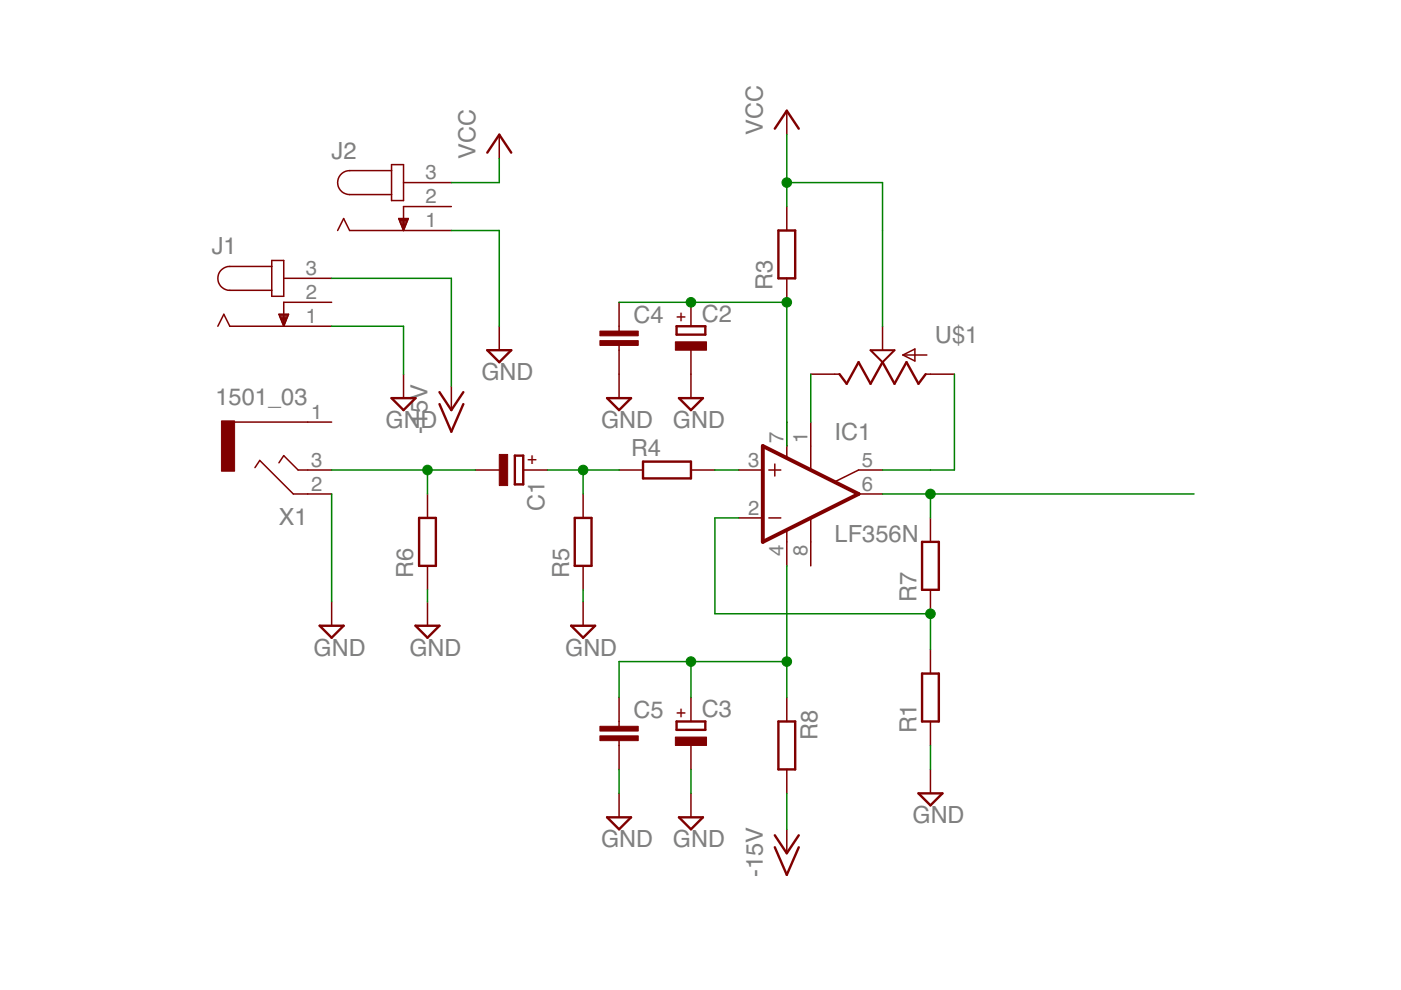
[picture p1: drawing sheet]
<svg xmlns="http://www.w3.org/2000/svg" width="297mm" height="210mm" viewBox="0 0 297 210" stroke-linecap="round" stroke-linejoin="round" font-family="sans-serif">
<g fill="#800000" stroke="#800000" stroke-width=".32">
<path d="M182 99.7h5.1z"/>
<path d="M171.9 89.5v5.1z"/>
<path d="M156.7 109.8h5z"/>
<path d="M156.7 99.7h5z"/>
<path d="M182 104.7h5.1z"/>
<path d="M171.9 114.9v5.1z"/>
<path d="M164.3 98.4v2.5z"/>
<path d="M163 99.7h2.5z"/>
<path d="M163 109.8h2.5z"/>
<path d="M166.8 94.6v2.4z"/>
<path d="M171.9 94.6v4.9z"/>
<path d="M171.9 110v4.9z"/>
<path d="M166.8 112.5v2.4z"/>
<path d="M177.1 102.1l4.9-2.4z"/>
<path d="M166.8 89.5v5.1z"/>
<path d="M166.8 114.9v5.1z"/>
<path d="M197.3 137.7v5.1z"/>
<path d="M197.3 153v5.1z"/>
<path d="M166.8 43.8v5.1z"/>
<path d="M166.8 59v5.1z"/>
<path d="M146.5 99.7h5.1z"/>
<path d="M131.3 99.7h5z"/>
<path d="M123.6 104.7v5.1z"/>
<path d="M123.6 120v5.1z"/>
<path d="M90.6 104.7v5.1z"/>
<path d="M90.6 120v5.1z"/>
<path d="M166.8 163.1v5.1z"/>
<path d="M166.8 147.9v5.1z"/>
<path d="M100.8 99.7h5.1z"/>
<path d="M110.9 99.7h5.1z"/>
<path d="M146.5 74.3v5z"/>
<path d="M146.5 64.1v5.1z"/>
<path d="M146.5 158.1v5z"/>
<path d="M146.5 147.9v5.1z"/>
<path d="M131.3 64.1v5.1z"/>
<path d="M131.3 74.3v5z"/>
<path d="M131.3 69.2v1z"/>
<path d="M131.3 73.2v1.1z"/>
<path d="M131.3 147.9v5.1z"/>
<path d="M131.3 158.1v5z"/>
<path d="M131.3 153v1z"/>
<path d="M131.3 157v1.1z"/>
<path d="M146.5 168.2v5.1z"/>
<path d="M131.3 168.2v5.1z"/>
<path d="M65.2 89.5h5.1z"/>
<path d="M65.2 104.7h5.1z"/>
<path d="M65.2 99.7h5.1z"/>
<path d="M62.2 104.7h3z"/>
<path d="M55.1 97.6l7.1 7.1z"/>
<path d="M63.2 99.7h2z"/>
<path d="M60.2 96.6l3 3.1z"/>
<path d="M60.2 96.6l-1.1 1.5z"/>
<path d="M49.7 89.5h15.5z"/>
<path d="M55.1 97.6l-1 1.5z"/>
<path d="M166.8 23.5v5.1z"/>
<path d="M166.8 175.8v5.1z"/>
<path d="M60.2 59h10.1z"/>
<path d="M60.2 64.1h10.1z"/>
<path d="M60.2 69.2h10.1z"/>
<path d="M48.7 56.5h8.9z"/>
<path d="M57.6 56.5v5.1z"/>
<path d="M48.7 61.6h8.9z"/>
<path d="M57.6 61.6v1.2z"/>
<path d="M57.6 62.8h2.6z"/>
<path d="M60.2 55.2v7.6z"/>
<path d="M57.6 55.2h2.6z"/>
<path d="M57.6 55.2v1.3z"/>
<path d="M48.7 69.2h11.5z"/>
<path d="M47.5 66.6l1.2 2.6z"/>
<path d="M47.5 66.6l-1.3 2.6z"/>
<path d="M60.2 64.1v5.1z"/>
<path d="M59.1 66.6l1.1 2.6z"/>
<path d="M59.1 66.6h2.1z"/>
<path d="M61.2 66.6l-1 2.6z"/>
<path d="M60 68.9h.3z"/>
<path d="M59.9 68.6h.5z"/>
<path d="M59.8 68.3h.7z"/>
<path d="M59.7 68.1h.9z"/>
<path d="M59.6 67.8h1.1z"/>
<path d="M59.5 67.5h1.3z"/>
<path d="M59.4 67.2h1.5z"/>
<path d="M59.3 67h1.7z"/>
<path d="M59.2 66.7h2z"/>
<path d="M85.6 38.7h10.1z"/>
<path d="M85.6 43.8h10.1z"/>
<path d="M85.6 48.9h10.1z"/>
<path d="M74.1 36.2h8.9z"/>
<path d="M83 36.2v5.1z"/>
<path d="M74.1 41.3h8.9z"/>
<path d="M83 41.3v1.2z"/>
<path d="M83 42.5h2.6z"/>
<path d="M85.6 34.9v7.6z"/>
<path d="M83 34.9h2.6z"/>
<path d="M83 34.9v1.3z"/>
<path d="M74.1 48.9h11.5z"/>
<path d="M72.9 46.3l1.2 2.6z"/>
<path d="M72.9 46.3l-1.3 2.6z"/>
<path d="M85.6 43.8v5.1z"/>
<path d="M84.5 46.3l1.1 2.6z"/>
<path d="M84.5 46.3h2.1z"/>
<path d="M86.6 46.3l-1 2.6z"/>
<path d="M85.5 48.7h.1z"/>
<path d="M85.4 48.4h.3z"/>
<path d="M85.3 48.1h.5z"/>
<path d="M85.2 47.9h.8z"/>
<path d="M85 47.6h1.1z"/>
<path d="M84.9 47.3h1.3z"/>
<path d="M84.8 47.1h1.5z"/>
<path d="M84.7 46.8h1.7z"/>
<path d="M84.6 46.5h1.9z"/>
<path d="M105.9 28.6v5z"/>
<path d="M95.7 81.9v5.1z"/>
<path d="M123.6 127.6v5.1z"/>
<path d="M90.6 127.6v5.1z"/>
<path d="M70.3 127.6v5.1z"/>
<path d="M197.3 163.1v5.1z"/>
<path d="M85.6 79.3v5.1z"/>
<path d="M105.9 69.2v5.1z"/>
<path d="M131.3 79.3v5.1z"/>
<path d="M146.5 79.3v5.1z"/>
<path d="M197.3 79.3h5.1z"/>
<path d="M171.9 79.3h5.1z"/>
<path d="M187.1 69.2v5.1z"/>
<path d="M196.3 79.3h1z"/>
<path d="M177 79.3h1z"/>
<path d="M191.4 75.3h5.1z"/>
<path d="M191.4 75.3l2.6-1.3z"/>
<path d="M194 74v2.5z"/>
<path d="M191.4 75.3l2.6 1.2z"/>
<path d="M197.3 109.8v5.1z"/>
<path d="M197.3 125.1v5z"/>
</g>
<g fill="#800000" stroke="#800000" stroke-width=".83">
<path d="M161.7 94.6l20.3 10.1z"/>
<path d="M161.7 94.6v20.3z"/>
<path d="M161.7 114.9l20.3-10.2z"/>
</g>
<g fill="#800000" stroke="#800000" stroke-width=".51">
<path d="M199.1 142.8v10.2z"/>
<path d="M195.5 142.8v10.2z"/>
<path d="M195.5 142.8h3.6z"/>
<path d="M195.5 153h3.6z"/>
<path d="M168.6 48.9v10.1z"/>
<path d="M165 48.9v10.1z"/>
<path d="M165 48.9h3.6z"/>
<path d="M165 59h3.6z"/>
<path d="M136.3 101.4h10.2z"/>
<path d="M136.3 97.9h10.2z"/>
<path d="M146.5 97.9v3.5z"/>
<path d="M136.3 97.9v3.5z"/>
<path d="M125.4 109.8v10.2z"/>
<path d="M121.9 109.8v10.2z"/>
<path d="M121.9 109.8h3.5z"/>
<path d="M121.9 120h3.5z"/>
<path d="M92.4 109.8v10.2z"/>
<path d="M88.9 109.8v10.2z"/>
<path d="M88.9 109.8h3.5z"/>
<path d="M88.9 120h3.5z"/>
<path d="M165 153v10.1z"/>
<path d="M168.6 153v10.1z"/>
<path d="M165 163.1h3.6z"/>
<path d="M165 153h3.6z"/>
<path d="M109.2 96.6v6.1z"/>
<path d="M109.2 102.7h1.7z"/>
<path d="M109.2 96.6h1.7z"/>
<path d="M110.9 96.6v6.1z"/>
<path d="M143.4 71h6.1z"/>
<path d="M149.5 69.2v1.8z"/>
<path d="M143.4 69.2v1.8z"/>
<path d="M143.4 69.2h6.1z"/>
<path d="M143.4 154.7h6.1z"/>
<path d="M149.5 153v1.7z"/>
<path d="M143.4 153v1.7z"/>
<path d="M143.4 153h6.1z"/>
<path d="M144 173.3h5z"/>
<path d="M149 173.3l-2.5 2.5z"/>
<path d="M144 173.3l2.5 2.5z"/>
<path d="M128.7 173.3h5.1z"/>
<path d="M133.8 173.3l-2.5 2.5z"/>
<path d="M128.7 173.3l2.6 2.5z"/>
<path d="M166.8 23.5l2.6 3.8z"/>
<path d="M166.8 23.5l-2.5 3.8z"/>
<path d="M164.3 177.1l2.5 3.8z"/>
<path d="M169.4 177.1l-2.6 3.8z"/>
<path d="M164.3 179.6l2.5 5.9z"/>
<path d="M169.4 179.6l-2.6 5.9z"/>
<path d="M105.9 28.6l2.5 3.8z"/>
<path d="M105.9 28.6l-2.6 3.8z"/>
<path d="M93.2 83.1l2.5 3.9z"/>
<path d="M98.2 83.1l-2.5 3.9z"/>
<path d="M93.2 85.7l2.5 5.8z"/>
<path d="M98.2 85.7l-2.5 5.8z"/>
<path d="M121.1 132.7h5.1z"/>
<path d="M126.2 132.7l-2.6 2.5z"/>
<path d="M121.1 132.7l2.5 2.5z"/>
<path d="M88.1 132.7h5.1z"/>
<path d="M93.2 132.7l-2.6 2.5z"/>
<path d="M88.1 132.7l2.5 2.5z"/>
<path d="M67.8 132.7h5.1z"/>
<path d="M72.9 132.7l-2.6 2.5z"/>
<path d="M67.8 132.7l2.5 2.5z"/>
<path d="M194.7 168.2h5.1z"/>
<path d="M199.8 168.2l-2.5 2.6z"/>
<path d="M194.7 168.2l2.6 2.6z"/>
<path d="M83 84.4h5.1z"/>
<path d="M88.1 84.4l-2.5 2.6z"/>
<path d="M83 84.4l2.6 2.6z"/>
<path d="M103.3 74.3h5.1z"/>
<path d="M108.4 74.3l-2.5 2.5z"/>
<path d="M103.3 74.3l2.6 2.5z"/>
<path d="M128.7 84.4h5.1z"/>
<path d="M133.8 84.4l-2.5 2.6z"/>
<path d="M128.7 84.4l2.6 2.6z"/>
<path d="M144 84.4h5z"/>
<path d="M149 84.4l-2.5 2.6z"/>
<path d="M144 84.4l2.5 2.6z"/>
<path d="M196.3 79.3l-1.6 2.1z"/>
<path d="M192.2 76.8l2.5 4.6z"/>
<path d="M192.2 76.8l-2.5 4.6z"/>
<path d="M187.1 76.8l2.6 4.6z"/>
<path d="M187.1 76.8l-2.5 4.6z"/>
<path d="M182 76.8l2.6 4.6z"/>
<path d="M182 76.8l-2.5 4.6z"/>
<path d="M178 79.3l1.5 2.1z"/>
<path d="M199.1 114.9v10.2z"/>
<path d="M195.5 114.9v10.2z"/>
<path d="M195.5 114.9h3.6z"/>
<path d="M195.5 125.1h3.6z"/>
</g>
<g fill="#800000" stroke="#800000" stroke-width=".21">
<path d="M105.9 96.4h1.7v6.6h-1.7z"/>
<path d="M143.2 72.5h6.6v1.8h-6.6z"/>
<path d="M143.2 156.3h6.6v1.8h-6.6z"/>
<path d="M127.2 72.2h8.1v1h-8.1z"/>
<path d="M127.2 70.2h8.1v1h-8.1z"/>
<path d="M127.2 156h8.1v1h-8.1z"/>
<path d="M127.2 154h8.1v1h-8.1z"/>
<path d="M46.9 89.2h2.8v10.7h-2.8z"/>
</g>
<path d="M74.1 36.2a2.54 2.54 0 0 0-2.5 2.5 2.54 2.54 0 0 0 2.5 2.6M48.7 56.5a2.53 2.53 0 0 0-2.5 2.5 2.53 2.53 0 0 0 2.5 2.6" fill="none" stroke="#800000" stroke-width=".32"/>
<g fill="#800000" stroke="#800000" stroke-width=".42">
<path d="M184.6 74.3l2.5 2.5z"/>
<path d="M189.7 74.3l-2.6 2.5z"/>
<path d="M184.6 74.3h5.1z"/>
</g>
<g fill="#008000" stroke="#008000" stroke-width=".32">
<path d="M131.3 163.1v5.1z"/>
<path d="M146.5 163.1v5.1z"/>
<path d="M123.6 125.1v2.5z"/>
<path d="M90.6 125.1v2.5z"/>
<path d="M70.3 104.7v22.9z"/>
<path d="M197.3 158.1v5z"/>
<path d="M70.3 69.2h15.3z"/>
<path d="M85.6 69.2v10.1z"/>
<path d="M105.9 48.9v20.3z"/>
<path d="M95.7 48.9h10.2z"/>
<path d="M90.6 99.7v5z"/>
<path d="M70.3 99.7h20.3z"/>
<path d="M90.6 99.7h10.2z"/>
<path d="M116 99.7h7.6z"/>
<path d="M123.6 99.7h7.7z"/>
<path d="M123.6 99.7v5z"/>
<path d="M197.3 130.1v7.6z"/>
<path d="M151.6 130.1h45.7z"/>
<path d="M151.6 109.8v20.3z"/>
<path d="M151.6 109.8h5.1z"/>
<path d="M197.3 104.7v5.1z"/>
<path d="M187.1 104.7h10.2z"/>
<path d="M197.3 104.7h55.9z"/>
<path d="M187.1 48.9v20.3z"/>
<path d="M187.1 38.7v10.2z"/>
<path d="M166.8 38.7h20.3z"/>
<path d="M166.8 28.6v10.1z"/>
<path d="M166.8 38.7v5.1z"/>
<path d="M95.7 38.7h10.2z"/>
<path d="M105.9 33.6v5.1z"/>
<path d="M166.8 89.5v5.1z"/>
<path d="M166.8 64.1v25.4z"/>
<path d="M131.3 64.1h15.2z"/>
<path d="M146.5 64.1h20.3z"/>
<path d="M166.8 120v20.3z"/>
<path d="M166.8 140.3v7.6z"/>
<path d="M146.5 140.3h20.3z"/>
<path d="M131.3 140.3v7.6z"/>
<path d="M131.3 140.3h15.2z"/>
<path d="M146.5 140.3v7.6z"/>
<path d="M171.9 79.3v10.2z"/>
<path d="M187.1 99.7h10.2z"/>
<path d="M197.3 99.7h5.1z"/>
<path d="M202.4 79.3v20.4z"/>
<path d="M166.8 168.2v7.6z"/>
<path d="M70.3 59h25.4z"/>
<path d="M95.7 59v22.9z"/>
<path d="M151.6 99.7h5.1z"/>
</g>
<g fill="#008000" stroke="#008000" stroke-width=".21">
<circle cx="90.6" cy="99.7" r="1.02"/>
<circle cx="123.6" cy="99.7" r="1.02"/>
<circle cx="197.3" cy="130.1" r="1.02"/>
<circle cx="197.3" cy="104.7" r="1.02"/>
<circle cx="166.8" cy="38.7" r="1.02"/>
<circle cx="146.5" cy="64.1" r="1.02"/>
<circle cx="166.8" cy="64.1" r="1.02"/>
<circle cx="146.5" cy="140.3" r="1.02"/>
<circle cx="166.8" cy="140.3" r="1.02"/>
</g>
<g font-size="5" fill="#808080">
<text x="161.7" y="28.6" transform="rotate(-90 161.7 28.6)">VCC</text>
<text x="70.3" y="33.6">J2</text>
<text x="100.8" y="33.6" transform="rotate(-90 100.8 33.6)">VCC</text>
<text x="44.9" y="53.9">J1</text>
<text x="163.8" y="61.6" transform="rotate(-90 163.8 61.6)">R3</text>
<text x="134.3" y="68.4">C4</text>
<text x="148.8" y="68.2">C2</text>
<text x="198.2" y="72.7">U$1</text>
<text x="102.1" y="80.6">GND</text>
<text x="45.7" y="85.9">1501_03</text>
<text x="81.7" y="90.8">GND</text>
<text x="90.6" y="92" transform="rotate(-90 90.6 92)">-15V</text>
<text x="127.4" y="90.8">GND</text>
<text x="142.7" y="90.8">GND</text>
<text x="177" y="93.3">IC1</text>
<text x="133.8" y="96.7">R4</text>
<text x="59.1" y="111.3">X1</text>
<text x="115.5" y="108.3" transform="rotate(-90 115.5 108.3)">C1</text>
<text x="177" y="114.9">LF356N</text>
<text x="87.6" y="122.5" transform="rotate(-90 87.6 122.5)">R6</text>
<text x="120.6" y="122.5" transform="rotate(-90 120.6 122.5)">R5</text>
<text x="194.3" y="127.6" transform="rotate(-90 194.3 127.6)">R7</text>
<text x="66.5" y="139">GND</text>
<text x="86.8" y="139">GND</text>
<text x="119.8" y="139">GND</text>
<text x="134.3" y="152.2">C5</text>
<text x="148.8" y="152">C3</text>
<text x="194.3" y="155.5" transform="rotate(-90 194.3 155.5)">R1</text>
<text x="173.4" y="156.8" transform="rotate(-90 173.4 156.8)">R8</text>
<text x="127.4" y="179.6">GND</text>
<text x="142.7" y="179.6">GND</text>
<text x="193.5" y="174.6">GND</text>
<text x="161.7" y="186" transform="rotate(-90 161.7 186)">-15V</text>
</g>
<g font-size="4.3" fill="#808080">
<text x="90.2" y="38">3</text>
<text x="90.2" y="43.1">2</text>
<text x="90.2" y="48.2">1</text>
<text x="64.8" y="58.3">3</text>
<text x="64.8" y="63.4">2</text>
<text x="64.8" y="68.5">1</text>
<text x="65.9" y="88.8">1</text>
<text x="166.1" y="93.9" transform="rotate(-90 166.1 93.9)">7</text>
<text x="171.2" y="93.9" transform="rotate(-90 171.2 93.9)">1</text>
<text x="65.9" y="98.9">3</text>
<text x="158.6" y="98.9">3</text>
<text x="182.8" y="98.9">5</text>
<text x="65.9" y="104">2</text>
<text x="182.8" y="104">6</text>
<text x="158.6" y="109.1">2</text>
<text x="166.1" y="118" transform="rotate(-90 166.1 118)">4</text>
<text x="171.2" y="118" transform="rotate(-90 171.2 118)">8</text>
</g>
<g font-size="3.6" fill="#800000">
<text x="145.3" y="68.4" transform="rotate(-90 145.3 68.4)">+</text>
<text x="111.8" y="98.5">+</text>
<text x="145.3" y="152.2" transform="rotate(-90 145.3 152.2)">+</text>
</g>
</svg>
